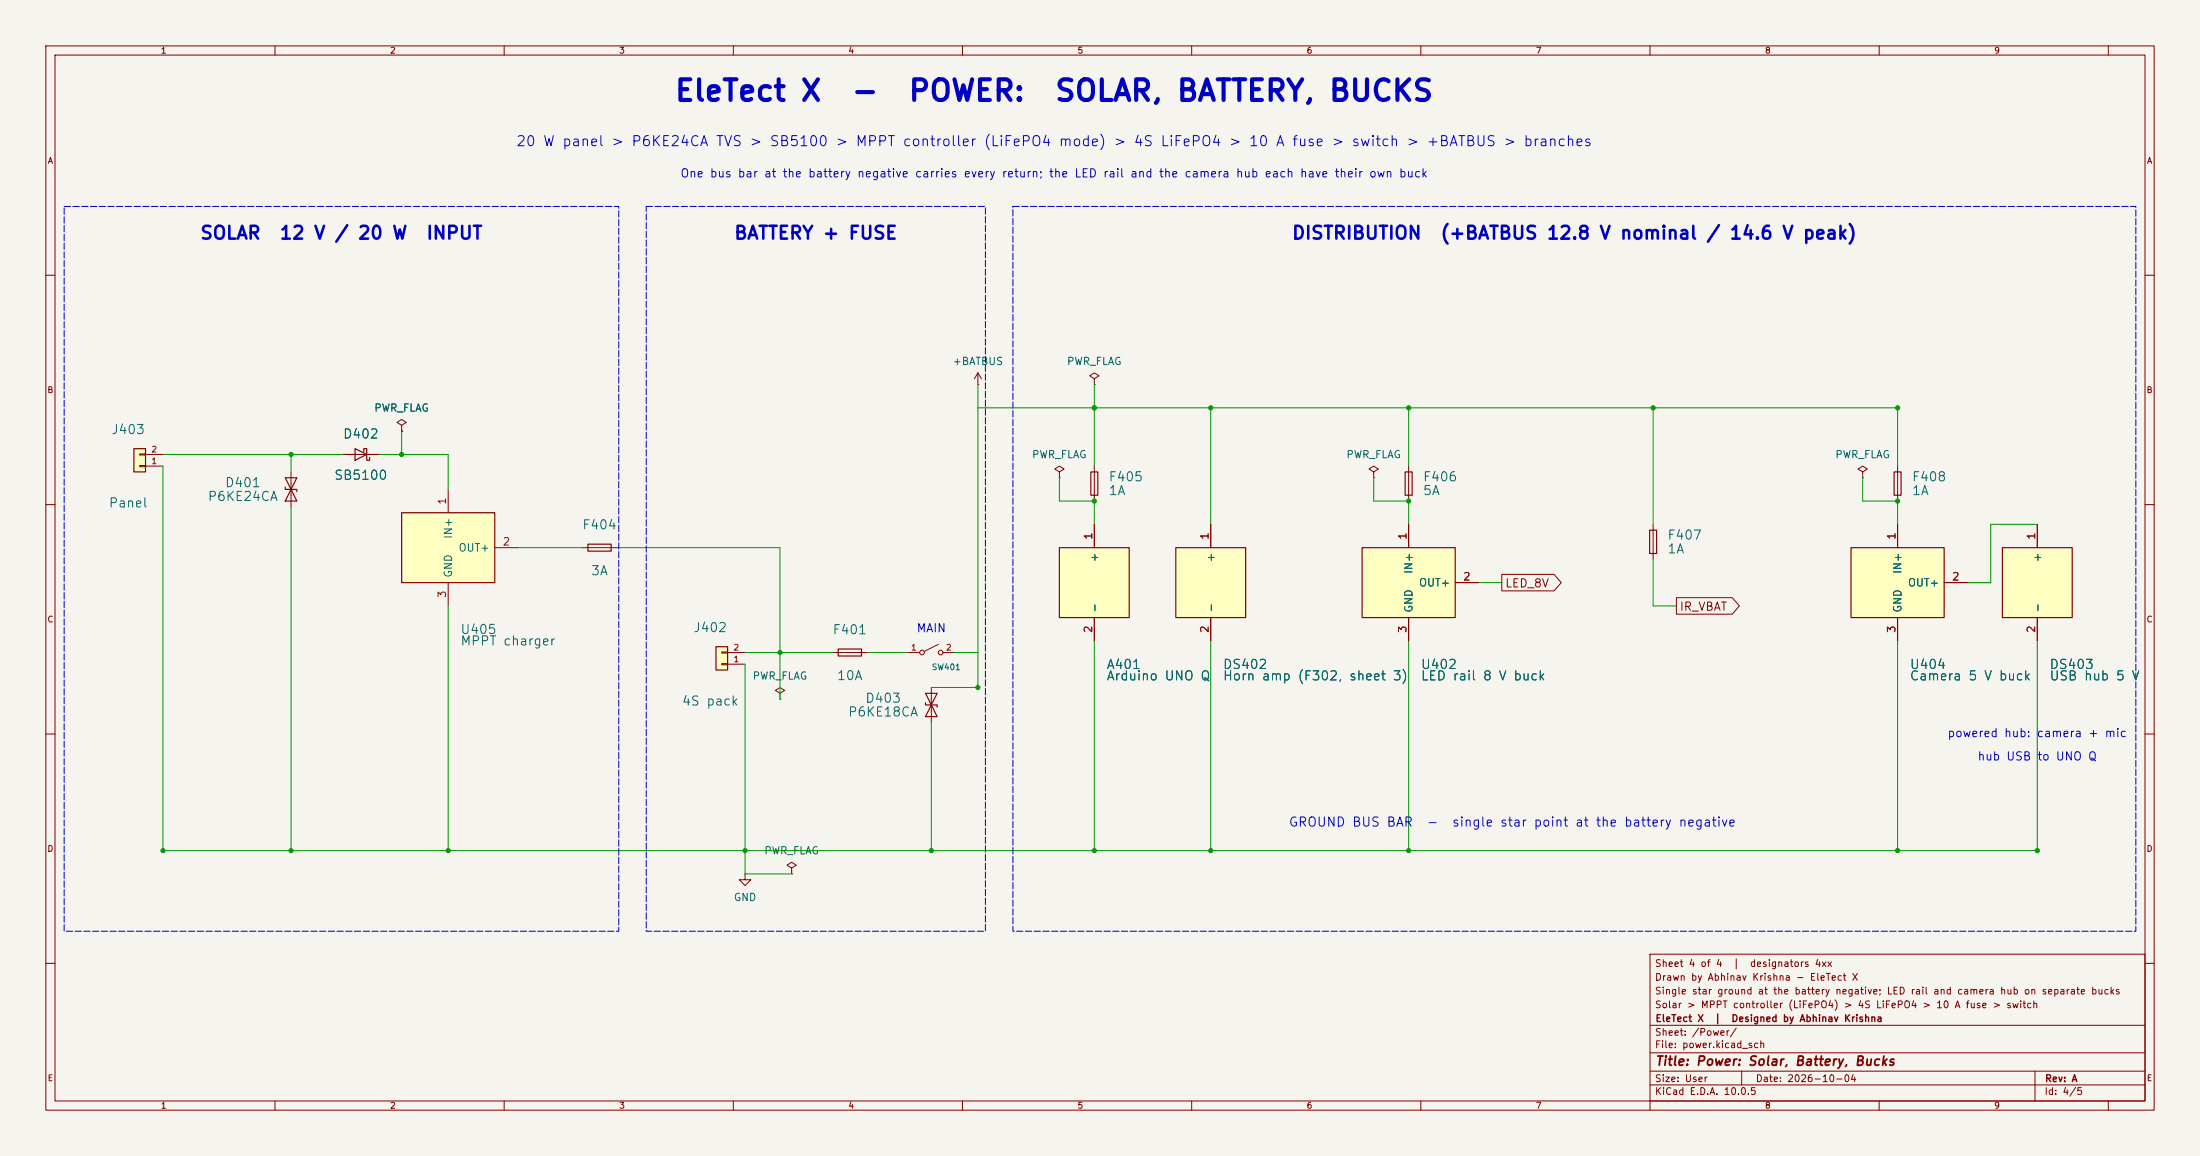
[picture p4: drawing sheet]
(kicad_sch
 (version 20250114)
 (generator "eeschema")
 (generator_version "9.0")
 (paper "User" 480 252)
 (title_block
  (title "Power: Solar, Battery, Bucks")
  (date "2026-10-04")
  (rev "A")
  (company "EleTect X  |  Designed by Abhinav Krishna")
  (comment 1 "Solar > MPPT controller (LiFePO4) > 4S LiFePO4 > 10 A fuse > switch")
  (comment 2 "Single star ground at the battery negative; LED rail and camera hub on separate bucks")
  (comment 3 "Drawn by Abhinav Krishna - EleTect X")
  (comment 4 "Sheet 4 of 4  |  designators 4xx"))
 (lib_symbols
  (symbol "Connector_Generic:Conn_01x02"
   (pin_names
    (offset 1.016) (hide yes)) (exclude_from_sim no) (in_bom yes) (on_board yes)
   (in_pos_files yes)
   (duplicate_pin_numbers_are_jumpers no)
   (property "Reference" "J" (at 0 2.54 0) (show_name no) (do_not_autoplace no) (effects (font (size 1.27 1.27))))
   (property "Value" "Conn_01x02" (at 0 -5.08 0) (show_name no) (do_not_autoplace no) (effects (font (size 1.27 1.27))))
   (property "Footprint" "" (at 0 0 0) (show_name no) (do_not_autoplace no) (hide yes) (effects (font (size 1.27 1.27))))
   (property "Datasheet" "" (at 0 0 0) (show_name no) (do_not_autoplace no) (hide yes) (effects (font (size 1.27 1.27))))
   (property "Description" "Generic connector, single row, 01x02, script generated (kicad-library-utils/schlib/autogen/connector/)" (at 0 0 0) (show_name no) (do_not_autoplace no) (hide yes) (effects (font (size 1.27 1.27))))
   (symbol "Conn_01x02_1_1"
    (rectangle (start -1.27 1.27) (end 1.27 -3.81) (stroke (width 0.254) (type default)) (fill (type background)))
    (rectangle (start -1.27 0.127) (end 0 -0.127) (stroke (width 0.1524) (type default)) (fill (type none)))
    (rectangle (start -1.27 -2.413) (end 0 -2.667) (stroke (width 0.1524) (type default)) (fill (type none)))
    (pin passive line (at -5.08 0 0) (length 3.81) (name "Pin_1" (effects (font (size 1.27 1.27)))) (number "1" (effects (font (size 1.27 1.27)))))
    (pin passive line (at -5.08 -2.54 0) (length 3.81) (name "Pin_2" (effects (font (size 1.27 1.27)))) (number "2" (effects (font (size 1.27 1.27))))))
   (embedded_fonts no))
  (symbol "Device:D_TVS"
   (pin_numbers (hide yes))
   (pin_names
    (offset 1.016) (hide yes)) (exclude_from_sim no) (in_bom yes) (on_board yes)
   (in_pos_files yes)
   (duplicate_pin_numbers_are_jumpers no)
   (property "Reference" "D" (at 0 2.54 0) (show_name no) (do_not_autoplace no) (effects (font (size 1.27 1.27))))
   (property "Value" "D_TVS" (at 0 -2.54 0) (show_name no) (do_not_autoplace no) (effects (font (size 1.27 1.27))))
   (property "Footprint" "" (at 0 0 0) (show_name no) (do_not_autoplace no) (hide yes) (effects (font (size 1.27 1.27))))
   (property "Datasheet" "" (at 0 0 0) (show_name no) (do_not_autoplace no) (hide yes) (effects (font (size 1.27 1.27))))
   (property "Description" "Bidirectional transient-voltage-suppression diode" (at 0 0 0) (show_name no) (do_not_autoplace no) (hide yes) (effects (font (size 1.27 1.27))))
   (symbol "D_TVS_0_1"
    (polyline (pts (xy -2.54 1.27) (xy -2.54 -1.27) (xy 2.54 1.27) (xy 2.54 -1.27) (xy -2.54 1.27)) (stroke (width 0.254) (type default)) (fill (type none)))
    (polyline (pts (xy 0.508 1.27) (xy 0 1.27) (xy 0 -1.27) (xy -0.508 -1.27)) (stroke (width 0.254) (type default)) (fill (type none)))
    (polyline (pts (xy 1.27 0) (xy -1.27 0)) (stroke (width 0) (type default)) (fill (type none))))
   (symbol "D_TVS_1_1"
    (pin passive line (at -3.81 0 0) (length 2.54) (name "A1" (effects (font (size 1.27 1.27)))) (number "1" (effects (font (size 1.27 1.27)))))
    (pin passive line (at 3.81 0 180) (length 2.54) (name "A2" (effects (font (size 1.27 1.27)))) (number "2" (effects (font (size 1.27 1.27))))))
   (embedded_fonts no))
  (symbol "Device:D_Schottky"
   (pin_numbers (hide yes))
   (pin_names
    (offset 1.016) (hide yes)) (exclude_from_sim no) (in_bom yes) (on_board yes)
   (in_pos_files yes)
   (duplicate_pin_numbers_are_jumpers no)
   (property "Reference" "D" (at 0 2.54 0) (show_name no) (do_not_autoplace no) (effects (font (size 1.27 1.27))))
   (property "Value" "D_Schottky" (at 0 -2.54 0) (show_name no) (do_not_autoplace no) (effects (font (size 1.27 1.27))))
   (property "Footprint" "" (at 0 0 0) (show_name no) (do_not_autoplace no) (hide yes) (effects (font (size 1.27 1.27))))
   (property "Datasheet" "" (at 0 0 0) (show_name no) (do_not_autoplace no) (hide yes) (effects (font (size 1.27 1.27))))
   (property "Description" "Schottky diode" (at 0 0 0) (show_name no) (do_not_autoplace no) (hide yes) (effects (font (size 1.27 1.27))))
   (symbol "D_Schottky_0_1"
    (polyline (pts (xy -1.905 0.635) (xy -1.905 1.27) (xy -1.27 1.27) (xy -1.27 -1.27) (xy -0.635 -1.27) (xy -0.635 -0.635)) (stroke (width 0.254) (type default)) (fill (type none)))
    (polyline (pts (xy 1.27 1.27) (xy 1.27 -1.27) (xy -1.27 0) (xy 1.27 1.27)) (stroke (width 0.254) (type default)) (fill (type none)))
    (polyline (pts (xy 1.27 0) (xy -1.27 0)) (stroke (width 0) (type default)) (fill (type none))))
   (symbol "D_Schottky_1_1"
    (pin passive line (at -3.81 0 0) (length 2.54) (name "K" (effects (font (size 1.27 1.27)))) (number "1" (effects (font (size 1.27 1.27)))))
    (pin passive line (at 3.81 0 180) (length 2.54) (name "A" (effects (font (size 1.27 1.27)))) (number "2" (effects (font (size 1.27 1.27))))))
   (embedded_fonts no))
  (symbol "eletect_power:XL4015_Buck"
   (pin_names
    (offset 1.016)) (exclude_from_sim no) (in_bom yes) (on_board yes)
   (property "Reference" "U" (at 11.43 7.62 0) (effects (font (size 1.65 1.65)) (justify left)))
   (property "Value" "XL4015_Buck" (at 11.43 5.08 0) (effects (font (size 1.65 1.65)) (justify left)))
   (property "Footprint" "" (at 0 0 0) (effects (font (size 1.65 1.65)) (justify left) (hide yes)))
   (property "Datasheet" "" (at 0 0 0) (effects (font (size 1.65 1.65)) (justify left) (hide yes)))
   (property "Description" "XL4015 buck module, common ground" (at 0 0 0) (effects (font (size 1.65 1.65)) (justify left) (hide yes)))
   (symbol "XL4015_Buck_0_1"
    (rectangle (start -10.16 7.62) (end 10.16 -7.62) (stroke (width 0.254) (type default)) (fill (type background))))
   (symbol "XL4015_Buck_1_1"
    (pin power_out line (at 15.24 0.0000 180) (length 5.08) (name "OUT+" (effects (font (size 1.65 1.65)))) (number "2" (effects (font (size 1.65 1.65)))))
    (pin power_in line (at 0.0000 12.7 270) (length 5.08) (name "IN+" (effects (font (size 1.65 1.65)))) (number "1" (effects (font (size 1.65 1.65)))))
    (pin power_in line (at 0.0000 -12.7 90) (length 5.08) (name "GND" (effects (font (size 1.65 1.65)))) (number "3" (effects (font (size 1.65 1.65)))))))
  (symbol "power:PWR_FLAG"
   (power global)
   (pin_numbers (hide yes))
   (pin_names
    (offset 0) (hide yes)) (exclude_from_sim no) (in_bom yes) (on_board yes)
   (in_pos_files yes)
   (duplicate_pin_numbers_are_jumpers no)
   (property "Reference" "#FLG" (at 0 1.905 0) (show_name no) (do_not_autoplace no) (hide yes) (effects (font (size 1.27 1.27))))
   (property "Value" "PWR_FLAG" (at 0 3.81 0) (show_name no) (do_not_autoplace no) (effects (font (size 1.27 1.27))))
   (property "Footprint" "" (at 0 0 0) (show_name no) (do_not_autoplace no) (hide yes) (effects (font (size 1.27 1.27))))
   (property "Datasheet" "" (at 0 0 0) (show_name no) (do_not_autoplace no) (hide yes) (effects (font (size 1.27 1.27))))
   (property "Description" "Special symbol for telling ERC where power comes from" (at 0 0 0) (show_name no) (do_not_autoplace no) (hide yes) (effects (font (size 1.27 1.27))))
   (symbol "PWR_FLAG_0_0"
    (pin power_out line (at 0 0 90) (length 0) (name "" (effects (font (size 1.27 1.27)))) (number "1" (effects (font (size 1.27 1.27))))))
   (symbol "PWR_FLAG_0_1"
    (polyline (pts (xy 0 0) (xy 0 1.27) (xy -1.016 1.905) (xy 0 2.54) (xy 1.016 1.905) (xy 0 1.27)) (stroke (width 0) (type default)) (fill (type none))))
   (embedded_fonts no))
  (symbol "Device:Fuse"
   (pin_numbers (hide yes))
   (pin_names
    (offset 0)) (exclude_from_sim no) (in_bom yes) (on_board yes)
   (in_pos_files yes)
   (duplicate_pin_numbers_are_jumpers no)
   (property "Reference" "F" (at 2.032 0 90) (show_name no) (do_not_autoplace no) (effects (font (size 1.27 1.27))))
   (property "Value" "Fuse" (at -1.905 0 90) (show_name no) (do_not_autoplace no) (effects (font (size 1.27 1.27))))
   (property "Footprint" "" (at -1.778 0 90) (show_name no) (do_not_autoplace no) (hide yes) (effects (font (size 1.27 1.27))))
   (property "Datasheet" "" (at 0 0 0) (show_name no) (do_not_autoplace no) (hide yes) (effects (font (size 1.27 1.27))))
   (property "Description" "Fuse" (at 0 0 0) (show_name no) (do_not_autoplace no) (hide yes) (effects (font (size 1.27 1.27))))
   (symbol "Fuse_0_1"
    (rectangle (start -0.762 -2.54) (end 0.762 2.54) (stroke (width 0.254) (type default)) (fill (type none)))
    (polyline (pts (xy 0 2.54) (xy 0 -2.54)) (stroke (width 0) (type default)) (fill (type none))))
   (symbol "Fuse_1_1"
    (pin passive line (at 0 3.81 270) (length 1.27) (name "" (effects (font (size 1.27 1.27)))) (number "1" (effects (font (size 1.27 1.27)))))
    (pin passive line (at 0 -3.81 90) (length 1.27) (name "" (effects (font (size 1.27 1.27)))) (number "2" (effects (font (size 1.27 1.27))))))
   (embedded_fonts no))
  (symbol "Switch:SW_SPST"
   (pin_names
    (offset 0) (hide yes)) (exclude_from_sim no) (in_bom yes) (on_board yes)
   (in_pos_files yes)
   (duplicate_pin_numbers_are_jumpers no)
   (property "Reference" "SW" (at 0 3.175 0) (show_name no) (do_not_autoplace no) (effects (font (size 1.27 1.27))))
   (property "Value" "SW_SPST" (at 0 -2.54 0) (show_name no) (do_not_autoplace no) (effects (font (size 1.27 1.27))))
   (property "Footprint" "" (at 0 0 0) (show_name no) (do_not_autoplace no) (hide yes) (effects (font (size 1.27 1.27))))
   (property "Datasheet" "" (at 0 0 0) (show_name no) (do_not_autoplace no) (hide yes) (effects (font (size 1.27 1.27))))
   (property "Description" "Single Pole Single Throw (SPST) switch" (at 0 0 0) (show_name no) (do_not_autoplace no) (hide yes) (effects (font (size 1.27 1.27))))
   (symbol "SW_SPST_0_0"
    (circle (center -2.032 0) (radius 0.508) (stroke (width 0) (type default)) (fill (type none)))
    (polyline (pts (xy -1.524 0.254) (xy 1.524 1.778)) (stroke (width 0) (type default)) (fill (type none)))
    (circle (center 2.032 0) (radius 0.508) (stroke (width 0) (type default)) (fill (type none))))
   (symbol "SW_SPST_1_1"
    (pin passive line (at -5.08 0 0) (length 2.54) (name "A" (effects (font (size 1.27 1.27)))) (number "1" (effects (font (size 1.27 1.27)))))
    (pin passive line (at 5.08 0 180) (length 2.54) (name "B" (effects (font (size 1.27 1.27)))) (number "2" (effects (font (size 1.27 1.27))))))
   (embedded_fonts no))
  (symbol "power:+12V"
   (power global)
   (pin_numbers (hide yes))
   (pin_names
    (offset 0) (hide yes)) (exclude_from_sim no) (in_bom yes) (on_board yes)
   (in_pos_files yes)
   (duplicate_pin_numbers_are_jumpers no)
   (property "Reference" "#PWR" (at 0 -3.81 0) (show_name no) (do_not_autoplace no) (hide yes) (effects (font (size 1.27 1.27))))
   (property "Value" "+12V" (at 0 3.556 0) (show_name no) (do_not_autoplace no) (effects (font (size 1.27 1.27))))
   (property "Footprint" "" (at 0 0 0) (show_name no) (do_not_autoplace no) (hide yes) (effects (font (size 1.27 1.27))))
   (property "Datasheet" "" (at 0 0 0) (show_name no) (do_not_autoplace no) (hide yes) (effects (font (size 1.27 1.27))))
   (property "Description" "Power symbol creates a global label with name \"+12V\"" (at 0 0 0) (show_name no) (do_not_autoplace no) (hide yes) (effects (font (size 1.27 1.27))))
   (symbol "+12V_0_1"
    (polyline (pts (xy -0.762 1.27) (xy 0 2.54)) (stroke (width 0) (type default)) (fill (type none)))
    (polyline (pts (xy 0 2.54) (xy 0.762 1.27)) (stroke (width 0) (type default)) (fill (type none)))
    (polyline (pts (xy 0 0) (xy 0 2.54)) (stroke (width 0) (type default)) (fill (type none))))
   (symbol "+12V_1_1"
    (pin power_in line (at 0 0 90) (length 0) (name "" (effects (font (size 1.27 1.27)))) (number "1" (effects (font (size 1.27 1.27))))))
   (embedded_fonts no))
  (symbol "eletect_power:DC_Load"
   (pin_names
    (offset 1.016)) (exclude_from_sim no) (in_bom yes) (on_board yes)
   (property "Reference" "DS" (at 8.89 7.62 0) (effects (font (size 1.65 1.65)) (justify left)))
   (property "Value" "DC_Load" (at 8.89 5.08 0) (effects (font (size 1.65 1.65)) (justify left)))
   (property "Footprint" "" (at 0 0 0) (effects (font (size 1.65 1.65)) (justify left) (hide yes)))
   (property "Datasheet" "" (at 0 0 0) (effects (font (size 1.65 1.65)) (justify left) (hide yes)))
   (property "Description" "Two-terminal DC load" (at 0 0 0) (effects (font (size 1.65 1.65)) (justify left) (hide yes)))
   (symbol "DC_Load_0_1"
    (rectangle (start -7.62 7.62) (end 7.62 -7.62) (stroke (width 0.254) (type default)) (fill (type background))))
   (symbol "DC_Load_1_1"
    (pin passive line (at 0.0000 12.7 270) (length 5.08) (name "+" (effects (font (size 1.65 1.65)))) (number "1" (effects (font (size 1.65 1.65)))))
    (pin passive line (at 0.0000 -12.7 90) (length 5.08) (name "-" (effects (font (size 1.65 1.65)))) (number "2" (effects (font (size 1.65 1.65)))))))
  (symbol "power:GND"
   (power global)
   (pin_numbers (hide yes))
   (pin_names
    (offset 0) (hide yes)) (exclude_from_sim no) (in_bom yes) (on_board yes)
   (in_pos_files yes)
   (duplicate_pin_numbers_are_jumpers no)
   (property "Reference" "#PWR" (at 0 -6.35 0) (show_name no) (do_not_autoplace no) (hide yes) (effects (font (size 1.27 1.27))))
   (property "Value" "GND" (at 0 -3.81 0) (show_name no) (do_not_autoplace no) (effects (font (size 1.27 1.27))))
   (property "Footprint" "" (at 0 0 0) (show_name no) (do_not_autoplace no) (hide yes) (effects (font (size 1.27 1.27))))
   (property "Datasheet" "" (at 0 0 0) (show_name no) (do_not_autoplace no) (hide yes) (effects (font (size 1.27 1.27))))
   (property "Description" "Power symbol creates a global label with name \"GND\" , ground" (at 0 0 0) (show_name no) (do_not_autoplace no) (hide yes) (effects (font (size 1.27 1.27))))
   (symbol "GND_0_1"
    (polyline (pts (xy 0 0) (xy 0 -1.27) (xy 1.27 -1.27) (xy 0 -2.54) (xy -1.27 -1.27) (xy 0 -1.27)) (stroke (width 0) (type default)) (fill (type none))))
   (symbol "GND_1_1"
    (pin power_in line (at 0 0 270) (length 0) (name "" (effects (font (size 1.27 1.27)))) (number "1" (effects (font (size 1.27 1.27))))))
   (embedded_fonts no)))
 (symbol
  (lib_id "Connector_Generic:Conn_01x02")
  (at 30.48 101.6 180)
  (unit 1)
  (exclude_from_sim no)
  (in_bom yes)
  (on_board yes)
  (dnp no)
  (fields_autoplaced no)
  (property "Reference" "J403" (at 27.98 93.60 0) (effects (font (size 2.0 2.0))))
  (property "Value" "Panel" (at 27.98 109.60 0) (effects (font (size 2.0 2.0))))
  (property "Footprint" "Connector_PinHeader_2.54mm:PinHeader_1x02_P2.54mm_Vertical" (at 30.48 101.6 0.0000) (effects (font (size 1.27 1.27)) (hide yes)))
  (pin "1")
  (pin "2"))
 (symbol
  (lib_id "Device:D_TVS")
  (at 63.5 106.68 90)
  (unit 1)
  (exclude_from_sim no)
  (in_bom yes)
  (on_board yes)
  (dnp no)
  (fields_autoplaced no)
  (property "Reference" "D401" (at 53.00 105.18 90) (effects (font (size 2.0 2.0))))
  (property "Value" "P6KE24CA" (at 53.00 108.18 90) (effects (font (size 2.0 2.0))))
  (property "Footprint" "Diode_THT:D_DO-15_P10.16mm_Horizontal" (at 63.5 106.68 0.0000) (effects (font (size 1.27 1.27)) (hide yes)))
  (pin "1")
  (pin "2"))
 (symbol
  (lib_id "Device:D_Schottky")
  (at 78.74 99.06 180)
  (unit 1)
  (exclude_from_sim no)
  (in_bom yes)
  (on_board yes)
  (dnp no)
  (fields_autoplaced no)
  (property "Reference" "D402" (at 78.74 94.56 0) (effects (font (size 2.0 2.0))))
  (property "Value" "SB5100" (at 78.74 103.56 0) (effects (font (size 2.0 2.0))))
  (property "Footprint" "Diode_THT:D_DO-201AD_P15.24mm_Horizontal" (at 78.74 99.06 0.0000) (effects (font (size 1.27 1.27)) (hide yes)))
  (pin "1")
  (pin "2"))
 (symbol
  (lib_id "eletect_power:XL4015_Buck")
  (at 97.79 119.38 0)
  (unit 1)
  (exclude_from_sim no)
  (in_bom yes)
  (on_board yes)
  (dnp no)
  (fields_autoplaced no)
  (property "Reference" "U405" (at 100.33 137.18 0) (effects (font (size 2.0 2.0)) (justify left)))
  (property "Value" "MPPT charger" (at 100.33 139.68 0) (effects (justify left) (font (size 2.0 2.0))))
  (property "Footprint" "" (at 97.79 119.38 0.0000) (effects (font (size 1.27 1.27)) (hide yes)))
  (pin "2")
  (pin "1")
  (pin "3"))
 (symbol
  (lib_id "power:PWR_FLAG")
  (at 87.63 93.98 0)
  (unit 1)
  (exclude_from_sim no)
  (in_bom yes)
  (on_board yes)
  (dnp no)
  (fields_autoplaced no)
  (property "Reference" "#FLG401" (at 87.63 95.885 0.0000) (effects (font (size 1.6 1.6)) (justify left) (hide yes)))
  (property "Value" "PWR_FLAG" (at 87.63 88.9 0) (effects (font (size 1.6 1.6))))
  (pin "1"))
 (symbol
  (lib_id "Device:Fuse")
  (at 130.81 119.38 90)
  (unit 1)
  (exclude_from_sim no)
  (in_bom yes)
  (on_board yes)
  (dnp no)
  (fields_autoplaced no)
  (property "Reference" "F404" (at 130.81 114.38 90) (effects (font (size 2.0 2.0))))
  (property "Value" "3A" (at 130.81 124.38 90) (effects (font (size 2.0 2.0))))
  (property "Footprint" "Fuse:Fuseholder_Cylinder-5x20mm_Schurter_0031_8201_Horizontal_Open" (at 129.032 119.38 90) (effects (font (size 1.27 1.27)) (hide yes)))
  (pin "1")
  (pin "2"))
 (symbol
  (lib_id "Connector_Generic:Conn_01x02")
  (at 157.48 144.78 180)
  (unit 1)
  (exclude_from_sim no)
  (in_bom yes)
  (on_board yes)
  (dnp no)
  (fields_autoplaced no)
  (property "Reference" "J402" (at 154.98 136.78 0) (effects (font (size 2.0 2.0))))
  (property "Value" "4S pack" (at 154.98 152.78 0) (effects (font (size 2.0 2.0))))
  (property "Footprint" "Connector_PinHeader_2.54mm:PinHeader_1x02_P2.54mm_Vertical" (at 157.48 144.78 0.0000) (effects (font (size 1.27 1.27)) (hide yes)))
  (pin "1")
  (pin "2"))
 (symbol
  (lib_id "power:PWR_FLAG")
  (at 170.18 152.4 0)
  (unit 1)
  (exclude_from_sim no)
  (in_bom yes)
  (on_board yes)
  (dnp no)
  (fields_autoplaced no)
  (property "Reference" "#FLG402" (at 170.18 154.305 0.0000) (effects (font (size 1.6 1.6)) (justify left) (hide yes)))
  (property "Value" "PWR_FLAG" (at 170.18 147.32 0) (effects (font (size 1.6 1.6))))
  (pin "1"))
 (symbol
  (lib_id "Device:Fuse")
  (at 185.42 142.24 90)
  (unit 1)
  (exclude_from_sim no)
  (in_bom yes)
  (on_board yes)
  (dnp no)
  (fields_autoplaced no)
  (property "Reference" "F401" (at 185.42 137.24 90) (effects (font (size 2.0 2.0))))
  (property "Value" "10A" (at 185.42 147.24 90) (effects (font (size 2.0 2.0))))
  (property "Footprint" "Fuse:Fuseholder_Cylinder-5x20mm_Schurter_0031_8201_Horizontal_Open" (at 183.642 142.24 90) (effects (font (size 1.27 1.27)) (hide yes)))
  (pin "1")
  (pin "2"))
 (symbol
  (lib_id "Switch:SW_SPST")
  (at 203.2 142.24 0)
  (unit 1)
  (exclude_from_sim no)
  (in_bom yes)
  (on_board yes)
  (dnp no)
  (fields_autoplaced no)
  (property "Reference" "SW401" (at 203.2 145.415 0.0000) (effects (font (size 1.27 1.27)) (justify left)))
  (property "Footprint" "" (at 203.2 142.24 0.0000) (effects (font (size 1.27 1.27)) (hide yes)))
  (pin "1")
  (pin "2"))
 (symbol
  (lib_id "power:+12V")
  (at 213.36 83.82 0)
  (unit 1)
  (exclude_from_sim no)
  (in_bom yes)
  (on_board yes)
  (dnp no)
  (fields_autoplaced no)
  (property "Reference" "#PWR401" (at 213.36 80.01 0.0000) (effects (font (size 1.6 1.6)) (justify left) (hide yes)))
  (property "Value" "+BATBUS" (at 213.36 78.74 0) (effects (font (size 1.6 1.6))))
  (pin "1"))
 (symbol
  (lib_id "Device:D_TVS")
  (at 203.2 153.67 90)
  (unit 1)
  (exclude_from_sim no)
  (in_bom yes)
  (on_board yes)
  (dnp no)
  (fields_autoplaced no)
  (property "Reference" "D403" (at 192.70 152.17 90) (effects (font (size 2.0 2.0))))
  (property "Value" "P6KE18CA" (at 192.70 155.17 90) (effects (font (size 2.0 2.0))))
  (property "Footprint" "Diode_THT:D_DO-15_P10.16mm_Horizontal" (at 203.2 153.67 0.0000) (effects (font (size 1.27 1.27)) (hide yes)))
  (pin "1")
  (pin "2"))
 (symbol
  (lib_id "eletect_power:DC_Load")
  (at 238.76 127 0)
  (unit 1)
  (exclude_from_sim no)
  (in_bom yes)
  (on_board yes)
  (dnp no)
  (fields_autoplaced no)
  (property "Reference" "A401" (at 241.30 144.80 0) (effects (font (size 2.0 2.0)) (justify left)))
  (property "Value" "Arduino UNO Q" (at 241.30 147.30 0) (effects (justify left) (font (size 2.0 2.0))))
  (property "Footprint" "" (at 238.76 127 0.0000) (effects (font (size 1.27 1.27)) (hide yes)))
  (pin "1")
  (pin "2"))
 (symbol
  (lib_id "Device:Fuse")
  (at 238.76 105.41 0)
  (unit 1)
  (exclude_from_sim no)
  (in_bom yes)
  (on_board yes)
  (dnp no)
  (fields_autoplaced no)
  (property "Reference" "F405" (at 241.76 103.91 0) (effects (font (size 2.0 2.0)) (justify left)))
  (property "Value" "1A" (at 241.76 106.91 0) (effects (font (size 2.0 2.0)) (justify left)))
  (property "Footprint" "Fuse:Fuseholder_Cylinder-5x20mm_Schurter_0031_8201_Horizontal_Open" (at 236.982 105.41 90) (effects (font (size 1.27 1.27)) (hide yes)))
  (pin "1")
  (pin "2"))
 (symbol
  (lib_id "power:PWR_FLAG")
  (at 231.14 104.14 0)
  (unit 1)
  (exclude_from_sim no)
  (in_bom yes)
  (on_board yes)
  (dnp no)
  (fields_autoplaced no)
  (property "Reference" "#FLG403" (at 231.14 106.045 0.0000) (effects (font (size 1.6 1.6)) (justify left) (hide yes)))
  (property "Value" "PWR_FLAG" (at 231.14 99.06 0) (effects (font (size 1.6 1.6))))
  (pin "1"))
 (symbol
  (lib_id "eletect_power:DC_Load")
  (at 264.16 127 0)
  (unit 1)
  (exclude_from_sim no)
  (in_bom yes)
  (on_board yes)
  (dnp no)
  (fields_autoplaced no)
  (property "Reference" "DS402" (at 266.70 144.80 0) (effects (font (size 2.0 2.0)) (justify left)))
  (property "Value" "Horn amp (F302, sheet 3)" (at 266.70 147.30 0) (effects (justify left) (font (size 2.0 2.0))))
  (property "Footprint" "" (at 264.16 127 0.0000) (effects (font (size 1.27 1.27)) (hide yes)))
  (pin "1")
  (pin "2"))
 (symbol
  (lib_id "eletect_power:XL4015_Buck")
  (at 307.34 127 0)
  (unit 1)
  (exclude_from_sim no)
  (in_bom yes)
  (on_board yes)
  (dnp no)
  (fields_autoplaced no)
  (property "Reference" "U402" (at 309.88 144.80 0) (effects (font (size 2.0 2.0)) (justify left)))
  (property "Value" "LED rail 8 V buck" (at 309.88 147.30 0) (effects (justify left) (font (size 2.0 2.0))))
  (property "Footprint" "" (at 307.34 127 0.0000) (effects (font (size 1.27 1.27)) (hide yes)))
  (pin "2")
  (pin "1")
  (pin "3"))
 (symbol
  (lib_id "Device:Fuse")
  (at 307.34 105.41 0)
  (unit 1)
  (exclude_from_sim no)
  (in_bom yes)
  (on_board yes)
  (dnp no)
  (fields_autoplaced no)
  (property "Reference" "F406" (at 310.34 103.91 0) (effects (font (size 2.0 2.0)) (justify left)))
  (property "Value" "5A" (at 310.34 106.91 0) (effects (font (size 2.0 2.0)) (justify left)))
  (property "Footprint" "Fuse:Fuseholder_Cylinder-5x20mm_Schurter_0031_8201_Horizontal_Open" (at 305.562 105.41 90) (effects (font (size 1.27 1.27)) (hide yes)))
  (pin "1")
  (pin "2"))
 (symbol
  (lib_id "power:PWR_FLAG")
  (at 299.72 104.14 0)
  (unit 1)
  (exclude_from_sim no)
  (in_bom yes)
  (on_board yes)
  (dnp no)
  (fields_autoplaced no)
  (property "Reference" "#FLG404" (at 299.72 106.045 0.0000) (effects (font (size 1.6 1.6)) (justify left) (hide yes)))
  (property "Value" "PWR_FLAG" (at 299.72 99.06 0) (effects (font (size 1.6 1.6))))
  (pin "1"))
 (symbol
  (lib_id "eletect_power:XL4015_Buck")
  (at 414.02 127 0)
  (unit 1)
  (exclude_from_sim no)
  (in_bom yes)
  (on_board yes)
  (dnp no)
  (fields_autoplaced no)
  (property "Reference" "U404" (at 416.56 144.80 0) (effects (font (size 2.0 2.0)) (justify left)))
  (property "Value" "Camera 5 V buck" (at 416.56 147.30 0) (effects (justify left) (font (size 2.0 2.0))))
  (property "Footprint" "" (at 414.02 127 0.0000) (effects (font (size 1.27 1.27)) (hide yes)))
  (pin "2")
  (pin "1")
  (pin "3"))
 (symbol
  (lib_id "Device:Fuse")
  (at 414.02 105.41 0)
  (unit 1)
  (exclude_from_sim no)
  (in_bom yes)
  (on_board yes)
  (dnp no)
  (fields_autoplaced no)
  (property "Reference" "F408" (at 417.02 103.91 0) (effects (font (size 2.0 2.0)) (justify left)))
  (property "Value" "1A" (at 417.02 106.91 0) (effects (font (size 2.0 2.0)) (justify left)))
  (property "Footprint" "Fuse:Fuseholder_Cylinder-5x20mm_Schurter_0031_8201_Horizontal_Open" (at 412.242 105.41 90) (effects (font (size 1.27 1.27)) (hide yes)))
  (pin "1")
  (pin "2"))
 (symbol
  (lib_id "power:PWR_FLAG")
  (at 406.4 104.14 0)
  (unit 1)
  (exclude_from_sim no)
  (in_bom yes)
  (on_board yes)
  (dnp no)
  (fields_autoplaced no)
  (property "Reference" "#FLG405" (at 406.4 106.045 0.0000) (effects (font (size 1.6 1.6)) (justify left) (hide yes)))
  (property "Value" "PWR_FLAG" (at 406.4 99.06 0) (effects (font (size 1.6 1.6))))
  (pin "1"))
 (symbol
  (lib_id "eletect_power:DC_Load")
  (at 444.5 127 0)
  (unit 1)
  (exclude_from_sim no)
  (in_bom yes)
  (on_board yes)
  (dnp no)
  (fields_autoplaced no)
  (property "Reference" "DS403" (at 447.04 144.80 0) (effects (font (size 2.0 2.0)) (justify left)))
  (property "Value" "USB hub 5 V" (at 447.04 147.30 0) (effects (justify left) (font (size 2.0 2.0))))
  (property "Footprint" "" (at 444.5 127 0.0000) (effects (font (size 1.27 1.27)) (hide yes)))
  (pin "1")
  (pin "2"))
 (symbol
  (lib_id "Device:Fuse")
  (at 360.68 118.11 0)
  (unit 1)
  (exclude_from_sim no)
  (in_bom yes)
  (on_board yes)
  (dnp no)
  (fields_autoplaced no)
  (property "Reference" "F407" (at 363.68 116.61 0) (effects (font (size 2.0 2.0)) (justify left)))
  (property "Value" "1A" (at 363.68 119.61 0) (effects (font (size 2.0 2.0)) (justify left)))
  (property "Footprint" "Fuse:Fuseholder_Cylinder-5x20mm_Schurter_0031_8201_Horizontal_Open" (at 358.902 118.11 90) (effects (font (size 1.27 1.27)) (hide yes)))
  (pin "1")
  (pin "2"))
 (symbol
  (lib_id "power:PWR_FLAG")
  (at 238.76 83.82 0)
  (unit 1)
  (exclude_from_sim no)
  (in_bom yes)
  (on_board yes)
  (dnp no)
  (fields_autoplaced no)
  (property "Reference" "#FLG406" (at 238.76 85.725 0.0000) (effects (font (size 1.6 1.6)) (justify left) (hide yes)))
  (property "Value" "PWR_FLAG" (at 238.76 78.74 0) (effects (font (size 1.6 1.6))))
  (pin "1"))
 (symbol
  (lib_id "power:GND")
  (at 162.56 190.5 0)
  (unit 1)
  (exclude_from_sim no)
  (in_bom yes)
  (on_board yes)
  (dnp no)
  (fields_autoplaced no)
  (property "Reference" "#PWR402" (at 162.56 184.15 0.0000) (effects (font (size 1.6 1.6)) (justify left) (hide yes)))
  (property "Value" "GND" (at 162.56 195.58 0) (effects (font (size 1.6 1.6))))
  (pin "1"))
 (symbol
  (lib_id "power:PWR_FLAG")
  (at 172.72 190.5 0)
  (unit 1)
  (exclude_from_sim no)
  (in_bom yes)
  (on_board yes)
  (dnp no)
  (fields_autoplaced no)
  (property "Reference" "#FLG407" (at 172.72 192.405 0.0000) (effects (font (size 1.6 1.6)) (justify left) (hide yes)))
  (property "Value" "PWR_FLAG" (at 172.72 185.42 0) (effects (font (size 1.6 1.6))))
  (pin "1"))
 (wire
  (pts (xy 35.56 99.06) (xy 63.5 99.06))
  (stroke (width 0) (type default)))
 (wire
  (pts (xy 63.5 99.06) (xy 63.5 102.87))
  (stroke (width 0) (type default)))
 (wire
  (pts (xy 63.5 110.49) (xy 63.5 185.42))
  (stroke (width 0) (type default)))
 (wire
  (pts (xy 35.56 101.6) (xy 35.56 185.42))
  (stroke (width 0) (type default)))
 (wire
  (pts (xy 63.5 99.06) (xy 74.93 99.06))
  (stroke (width 0) (type default)))
 (wire
  (pts (xy 82.55 99.06) (xy 97.79 99.06))
  (stroke (width 0) (type default)))
 (wire
  (pts (xy 97.79 99.06) (xy 97.79 106.68))
  (stroke (width 0) (type default)))
 (wire
  (pts (xy 87.63 99.06) (xy 87.63 93.98))
  (stroke (width 0) (type default)))
 (wire
  (pts (xy 97.79 132.08) (xy 97.79 185.42))
  (stroke (width 0) (type default)))
 (wire
  (pts (xy 113.03 119.38) (xy 127 119.38))
  (stroke (width 0) (type default)))
 (wire
  (pts (xy 162.56 142.24) (xy 170.18 142.24))
  (stroke (width 0) (type default)))
 (wire
  (pts (xy 134.62 119.38) (xy 170.18 119.38))
  (stroke (width 0) (type default)))
 (wire
  (pts (xy 170.18 119.38) (xy 170.18 142.24))
  (stroke (width 0) (type default)))
 (wire
  (pts (xy 170.18 142.24) (xy 170.18 152.4))
  (stroke (width 0) (type default)))
 (wire
  (pts (xy 170.18 142.24) (xy 181.61 142.24))
  (stroke (width 0) (type default)))
 (wire
  (pts (xy 189.23 142.24) (xy 198.12 142.24))
  (stroke (width 0) (type default)))
 (wire
  (pts (xy 208.28 142.24) (xy 213.36 142.24))
  (stroke (width 0) (type default)))
 (wire
  (pts (xy 213.36 142.24) (xy 213.36 88.9))
  (stroke (width 0) (type default)))
 (wire
  (pts (xy 213.36 88.9) (xy 213.36 83.82))
  (stroke (width 0) (type default)))
 (wire
  (pts (xy 213.36 149.86) (xy 203.2 149.86))
  (stroke (width 0) (type default)))
 (wire
  (pts (xy 203.2 149.86) (xy 203.2 149.86))
  (stroke (width 0) (type default)))
 (wire
  (pts (xy 213.36 142.24) (xy 213.36 149.86))
  (stroke (width 0) (type default)))
 (wire
  (pts (xy 203.2 157.48) (xy 203.2 185.42))
  (stroke (width 0) (type default)))
 (wire
  (pts (xy 162.56 144.78) (xy 162.56 185.42))
  (stroke (width 0) (type default)))
 (wire
  (pts (xy 238.76 109.22) (xy 238.76 114.3))
  (stroke (width 0) (type default)))
 (wire
  (pts (xy 238.76 109.22) (xy 231.14 109.22))
  (stroke (width 0) (type default)))
 (wire
  (pts (xy 231.14 109.22) (xy 231.14 104.14))
  (stroke (width 0) (type default)))
 (wire
  (pts (xy 238.76 101.6) (xy 238.76 88.9))
  (stroke (width 0) (type default)))
 (wire
  (pts (xy 238.76 139.7) (xy 238.76 185.42))
  (stroke (width 0) (type default)))
 (wire
  (pts (xy 264.16 114.3) (xy 264.16 88.9))
  (stroke (width 0) (type default)))
 (wire
  (pts (xy 264.16 139.7) (xy 264.16 185.42))
  (stroke (width 0) (type default)))
 (wire
  (pts (xy 307.34 109.22) (xy 307.34 114.3))
  (stroke (width 0) (type default)))
 (wire
  (pts (xy 307.34 109.22) (xy 299.72 109.22))
  (stroke (width 0) (type default)))
 (wire
  (pts (xy 299.72 109.22) (xy 299.72 104.14))
  (stroke (width 0) (type default)))
 (wire
  (pts (xy 307.34 101.6) (xy 307.34 88.9))
  (stroke (width 0) (type default)))
 (wire
  (pts (xy 307.34 139.7) (xy 307.34 185.42))
  (stroke (width 0) (type default)))
 (wire
  (pts (xy 322.58 127) (xy 327.66 127))
  (stroke (width 0) (type default)))
 (wire
  (pts (xy 414.02 109.22) (xy 414.02 114.3))
  (stroke (width 0) (type default)))
 (wire
  (pts (xy 414.02 109.22) (xy 406.4 109.22))
  (stroke (width 0) (type default)))
 (wire
  (pts (xy 406.4 109.22) (xy 406.4 104.14))
  (stroke (width 0) (type default)))
 (wire
  (pts (xy 414.02 101.6) (xy 414.02 88.9))
  (stroke (width 0) (type default)))
 (wire
  (pts (xy 414.02 139.7) (xy 414.02 185.42))
  (stroke (width 0) (type default)))
 (wire
  (pts (xy 429.26 127) (xy 434.34 127))
  (stroke (width 0) (type default)))
 (wire
  (pts (xy 444.5 139.7) (xy 444.5 185.42))
  (stroke (width 0) (type default)))
 (wire
  (pts (xy 429.26 127) (xy 434.34 127))
  (stroke (width 0) (type default)))
 (wire
  (pts (xy 434.34 127) (xy 434.34 114.3))
  (stroke (width 0) (type default)))
 (wire
  (pts (xy 434.34 114.3) (xy 444.5 114.3))
  (stroke (width 0) (type default)))
 (wire
  (pts (xy 360.68 114.3) (xy 360.68 88.9))
  (stroke (width 0) (type default)))
 (wire
  (pts (xy 360.68 121.92) (xy 360.68 132.08))
  (stroke (width 0) (type default)))
 (wire
  (pts (xy 360.68 132.08) (xy 365.76 132.08))
  (stroke (width 0) (type default)))
 (wire
  (pts (xy 213.36 88.9) (xy 238.76 88.9))
  (stroke (width 0) (type default)))
 (wire
  (pts (xy 238.76 88.9) (xy 414.02 88.9))
  (stroke (width 0) (type default)))
 (wire
  (pts (xy 238.76 88.9) (xy 238.76 83.82))
  (stroke (width 0) (type default)))
 (wire
  (pts (xy 35.56 185.42) (xy 444.5 185.42))
  (stroke (width 0) (type default)))
 (wire
  (pts (xy 162.56 185.42) (xy 162.56 190.5))
  (stroke (width 0) (type default)))
 (wire
  (pts (xy 162.56 190.5) (xy 172.72 190.5))
  (stroke (width 0) (type default)))
 (junction
  (at 63.5 99.06)
  (diameter 0)
  (color 0 0 0 0))
 (junction
  (at 63.5 185.42)
  (diameter 0)
  (color 0 0 0 0))
 (junction
  (at 35.56 185.42)
  (diameter 0)
  (color 0 0 0 0))
 (junction
  (at 87.63 99.06)
  (diameter 0)
  (color 0 0 0 0))
 (junction
  (at 97.79 185.42)
  (diameter 0)
  (color 0 0 0 0))
 (junction
  (at 170.18 142.24)
  (diameter 0)
  (color 0 0 0 0))
 (junction
  (at 213.36 149.86)
  (diameter 0)
  (color 0 0 0 0))
 (junction
  (at 203.2 185.42)
  (diameter 0)
  (color 0 0 0 0))
 (junction
  (at 162.56 185.42)
  (diameter 0)
  (color 0 0 0 0))
 (junction
  (at 238.76 109.22)
  (diameter 0)
  (color 0 0 0 0))
 (junction
  (at 238.76 88.9)
  (diameter 0)
  (color 0 0 0 0))
 (junction
  (at 238.76 185.42)
  (diameter 0)
  (color 0 0 0 0))
 (junction
  (at 264.16 88.9)
  (diameter 0)
  (color 0 0 0 0))
 (junction
  (at 264.16 185.42)
  (diameter 0)
  (color 0 0 0 0))
 (junction
  (at 307.34 109.22)
  (diameter 0)
  (color 0 0 0 0))
 (junction
  (at 307.34 88.9)
  (diameter 0)
  (color 0 0 0 0))
 (junction
  (at 307.34 185.42)
  (diameter 0)
  (color 0 0 0 0))
 (junction
  (at 414.02 109.22)
  (diameter 0)
  (color 0 0 0 0))
 (junction
  (at 414.02 88.9)
  (diameter 0)
  (color 0 0 0 0))
 (junction
  (at 414.02 185.42)
  (diameter 0)
  (color 0 0 0 0))
 (junction
  (at 444.5 185.42)
  (diameter 0)
  (color 0 0 0 0))
 (junction
  (at 360.68 88.9)
  (diameter 0)
  (color 0 0 0 0))
 (junction
  (at 238.76 88.9)
  (diameter 0)
  (color 0 0 0 0))
 (global_label "LED_8V"
  (shape output)
  (at 327.66 127 0)
  (fields_autoplaced yes)
  (effects (font (size 1.8 1.8)) (justify left))
  (property "Intersheetrefs" "${INTERSHEET_REFS}" (at 0 0 0) (effects (font (size 1.27 1.27)) (hide yes))))
 (global_label "IR_VBAT"
  (shape output)
  (at 365.76 132.08 0)
  (fields_autoplaced yes)
  (effects (font (size 1.8 1.8)) (justify left))
  (property "Intersheetrefs" "${INTERSHEET_REFS}" (at 0 0 0) (effects (font (size 1.27 1.27)) (hide yes))))
 (rectangle
  (start 14 45)
  (end 135 203)
  (stroke (width 0.127) (type dash))
  (fill (type none)))
 (rectangle
  (start 141 45)
  (end 215 203)
  (stroke (width 0.127) (type dash))
  (fill (type none)))
 (rectangle
  (start 221 45)
  (end 466 203)
  (stroke (width 0.127) (type dash))
  (fill (type none)))
 (text "MAIN"
  (exclude_from_sim no)
  (at 203.2 137.16 0.0000)
  (effects (font (size 1.8 1.8))))
 (text "powered hub: camera + mic"
  (exclude_from_sim no)
  (at 444.5 160.02 0.0000)
  (effects (font (size 1.8 1.8))))
 (text "hub USB to UNO Q"
  (exclude_from_sim no)
  (at 444.5 165.1 0.0000)
  (effects (font (size 1.8 1.8))))
 (text "SOLAR  12 V / 20 W  INPUT"
  (exclude_from_sim no)
  (at 74.5 51 0.0000)
  (effects (font (size 2.8 2.8)
    (bold yes))))
 (text "BATTERY + FUSE"
  (exclude_from_sim no)
  (at 178 51 0.0000)
  (effects (font (size 2.8 2.8)
    (bold yes))))
 (text "DISTRIBUTION  (+BATBUS 12.8 V nominal / 14.6 V peak)"
  (exclude_from_sim no)
  (at 343.5 51 0.0000)
  (effects (font (size 2.8 2.8)
    (bold yes))))
 (text "GROUND BUS BAR  -  single star point at the battery negative"
  (exclude_from_sim no)
  (at 330 179.42 0.0000)
  (effects (font (size 2 2))))
 (text "EleTect X  -  POWER:  SOLAR, BATTERY, BUCKS"
  (exclude_from_sim no)
  (at 230 20 0.0000)
  (effects (font (size 4.5 4.5)
    (bold yes))))
 (text "20 W panel > P6KE24CA TVS > SB5100 > MPPT controller (LiFePO4 mode) > 4S LiFePO4 > 10 A fuse > switch > +BATBUS > branches"
  (exclude_from_sim no)
  (at 230 31 0.0000)
  (effects (font (size 2.2 2.2))))
 (text "One bus bar at the battery negative carries every return; the LED rail and the camera hub each have their own buck"
  (exclude_from_sim no)
  (at 230 38 0.0000)
  (effects (font (size 1.8 1.8))))
 (sheet_instances
  (path ""
   (page "1")))
 (embedded_fonts no))
